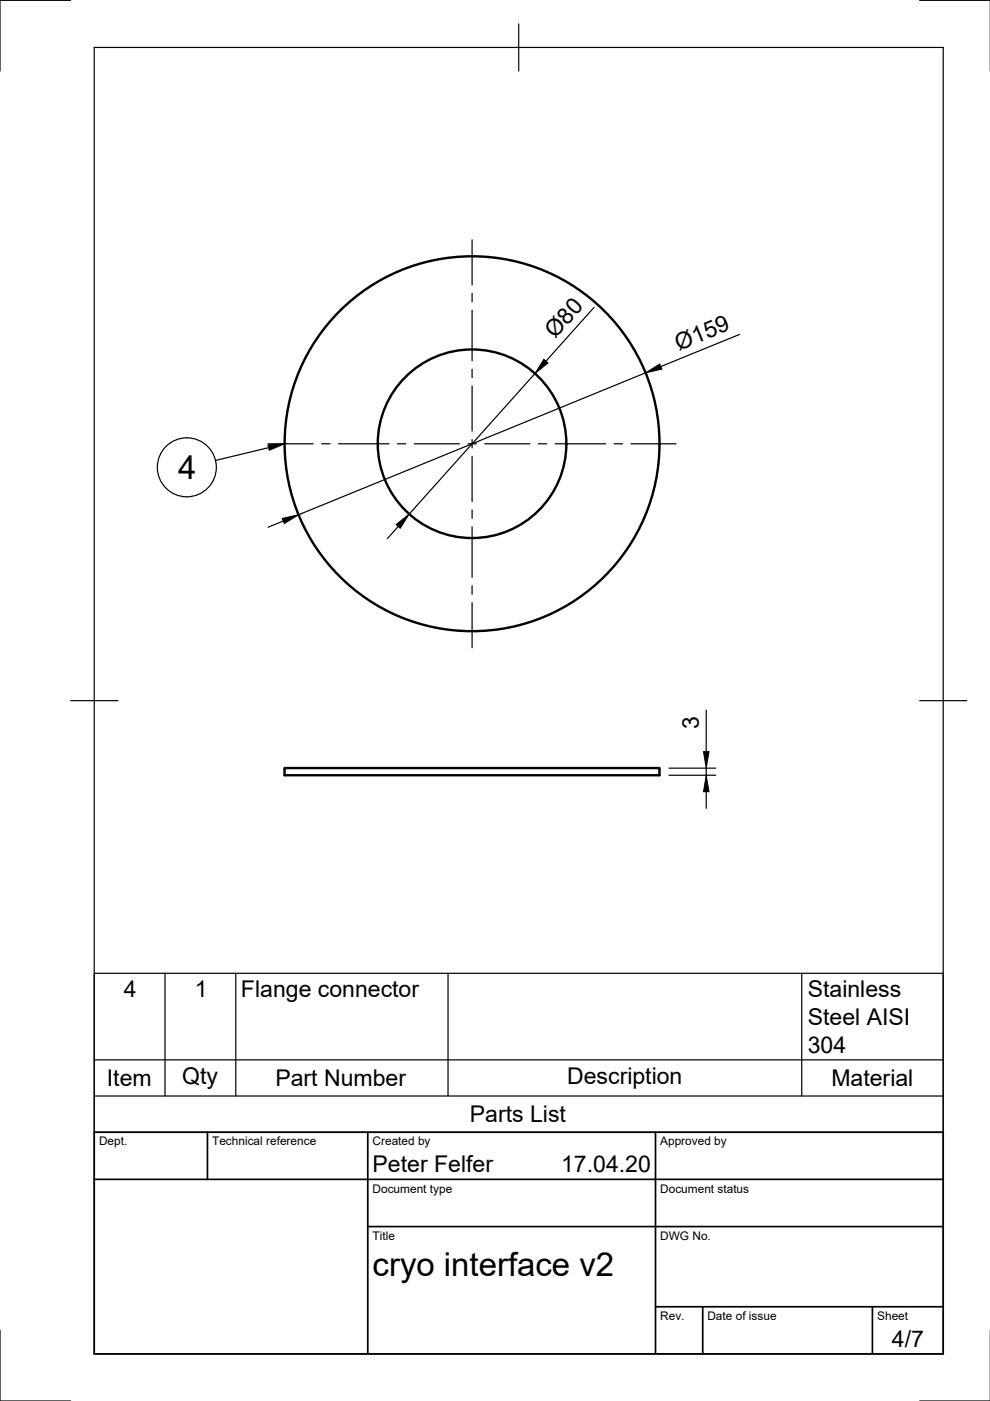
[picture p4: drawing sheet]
<svg xmlns="http://www.w3.org/2000/svg" width="210mm" height="297mm" viewBox="0 0 210 297" stroke-linecap="round" stroke-linejoin="round" font-family="sans-serif">
<!-- layer: Visible -->
<g fill="none" stroke="#000" stroke-width=".51">
<path d="M60.3 162.8h79.5v1.6h-79.5z"/>
<circle cx="100.1" cy="94.1" r="39.7"/>
<circle cx="100.1" cy="94.1" r="20"/>
</g>
<!-- layer: Border -->
<path d="M15 .1h-15v15M20 10.1h180v276.9h-180zM110 5.1v10M195 .1h15M15 148.6h10M195 148.6h10M0 282.1v14.9h15M195 297h15" fill="none" stroke="#000" stroke-width=".25"/>
<!-- layer: TitleBlock -->
<path d="M20 240.1h180v46.9h-180zM20 250h180M44 240.1v9.9M78 240.1v46.9M139 240.1v46.9M78 260.1h122M139 277.1h61M149 277.1v9.9M185 277.1v9.9" fill="none" stroke="#000" stroke-width=".36"/>
<!-- layer: Parts Lists -->
<path d="M20 206.4h180v33.7h-180zM35 206.4v26M50 206.4v26M95 206.4v26M170 206.4v26M20 232.4h180M20 224.7h180" fill="none" stroke="#000" stroke-width=".25"/>
<!-- layer: Smart Centers -->
<g fill="none" stroke="#000" stroke-width=".25">
<path d="M100.1 50.8v9.6M100.1 62.2v1.8M100.1 65.8v10.7M100.1 78.3v1.8M56.8 94.1h9.6M68.2 94.1h1.8M71.8 94.1h10.7M84.3 94.1h1.8M87.8 94.1h9.6M99.2 94.1h1.8M100.1 81.8v9.6M100.1 93.2v1.8"/>
<path d="M100.1 96.8v9.5M102.8 94.1h9.5M114.1 94.1h1.8M117.7 94.1h10.7M130.2 94.1h1.8M133.8 94.1h9.5M100.1 108.1v1.8M100.1 111.7v10.7M100.1 124.2v1.8M100.1 127.8v9.5"/>
</g>
<!-- layer: FD_Dimensions -->
<path d="M113.4 79.2l-26.6 29.8M126 65.2l-10.2 11.4M136.9 79l-73.6 30.1M156.8 70.9l-16.7 6.8M60.1 110.5l-3.3 1.3M84.4 111.6l-2.3 2.6M149.7 150.6v8.8M141.8 164.4h9.9M141.8 162.9h9.9M149.7 162.9v1.5M149.7 167.9v3.5" fill="none" stroke="#000" stroke-width=".25"/>
<path d="M115.3 76.2l.9 .8-2.8 2.2zM136.9 79l3-1.8 .4 1.1zM59.8 109.9l3.5-.8-3 1.9zM84 111.2l2.8-2.2-1.9 3zM149.2 159.4h1.1l-.6 3.5zM149.7 164.4l.6 3.5h-1.1z" fill="#000" stroke="#000" stroke-width=".21"/>
<!-- layer: Balloons -->
<g fill="none" stroke="#000" stroke-width=".25">
<path d="M56.9 94.9l-11.2 2.7"/>
<circle cx="39.6" cy="99.1" r="6.3"/>
</g>
<path d="M56.8 94.3l3.5-.2-3.2 1.4z" fill="#000" stroke="#000" stroke-width=".21"/>
<g font-size="7">
<text x="37.8" y="101.6">4</text>
<text x="79" y="270.6">cryo interface v2</text>
</g>
<g font-size="4.9">
<text x="117.7" y="71.9" transform="rotate(-48 117.7 71.9)">Ø80</text>
<text x="144" y="74.4" transform="rotate(-22 144 74.4)">Ø159</text>
<text x="148.2" y="154.6" transform="rotate(-90 148.2 154.6)">3</text>
<text x="26.2" y="211.4">4</text>
<text x="41.3" y="211.4">1</text>
<text x="51.1" y="211.4">Flange connector</text>
<text x="171.3" y="211.4">Stainless</text>
<text x="171.3" y="217.3">Steel AISI</text>
<text x="171.3" y="223.2">304</text>
<text x="22.7" y="230.3">Item</text>
<text x="38.6" y="229.8">Qty</text>
<text x="58.4" y="230.3">Part Number</text>
<text x="120.2" y="229.8">Description</text>
<text x="176.3" y="230.3">Material</text>
<text x="99.6" y="237.9">Parts List</text>
<text x="79" y="248.5">Peter Felfer</text>
<text x="119" y="248.5">17.04.20</text>
<text x="189.1" y="285.7">4/7</text>
</g>
<g font-size="2.5">
<text x="21" y="242.9">Dept.</text>
<text x="45" y="242.9">Technical reference</text>
<text x="79" y="242.9">Created by</text>
<text x="140" y="242.9">Approved by</text>
<text x="79" y="252.8">Document type</text>
<text x="140" y="252.8">Document status</text>
<text x="79" y="262.9">Title</text>
<text x="140" y="262.9">DWG No.</text>
<text x="140" y="279.9">Rev.</text>
<text x="150" y="279.9">Date of issue</text>
<text x="186" y="279.9">Sheet</text>
</g>
</svg>
